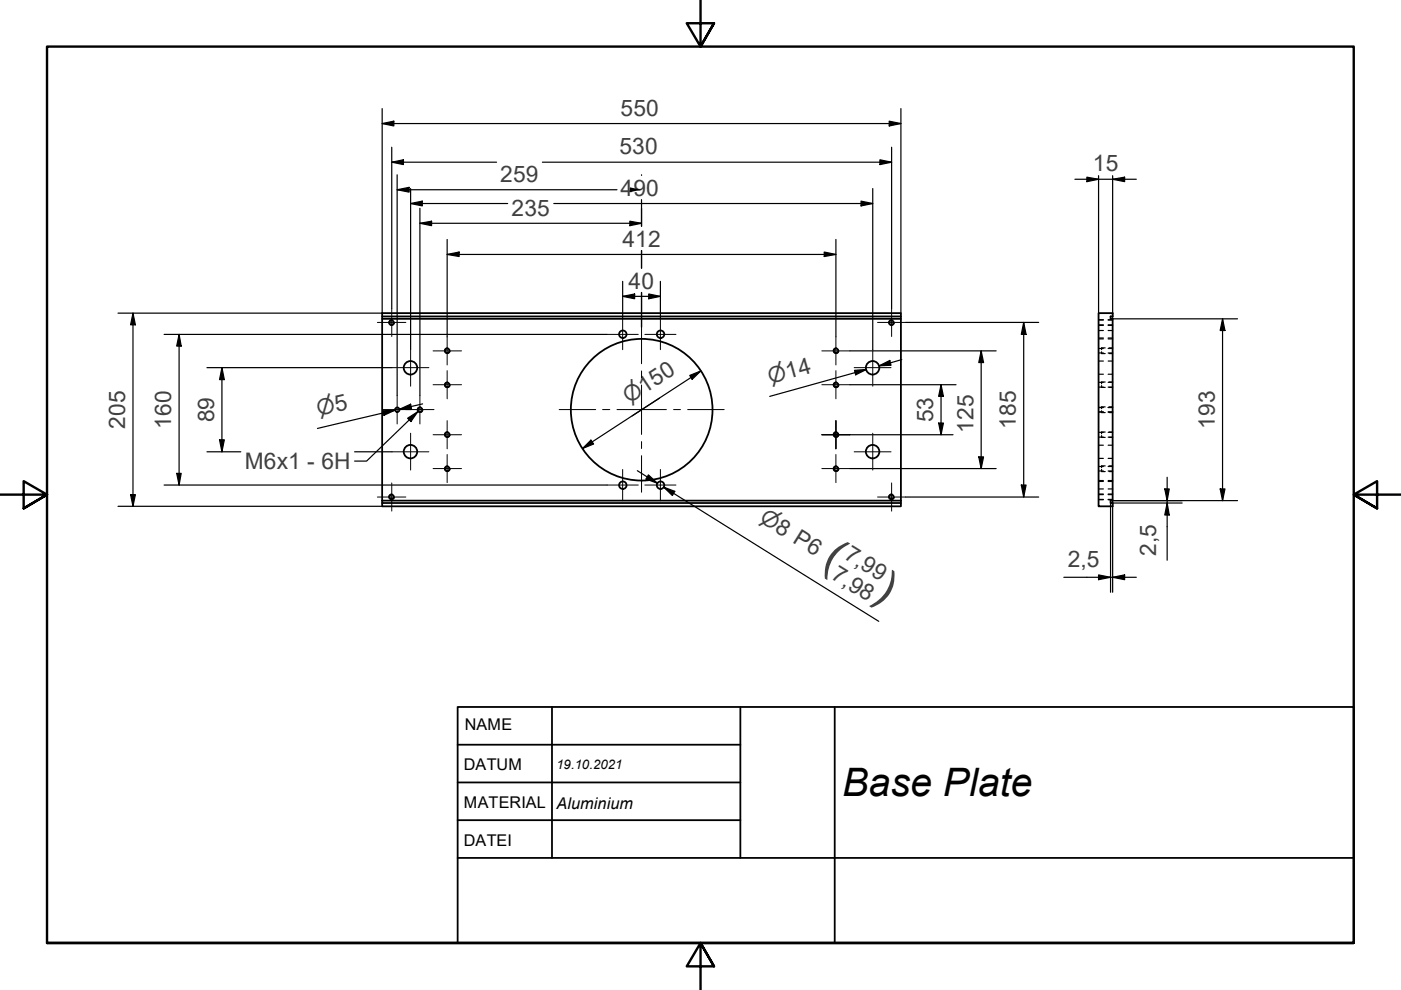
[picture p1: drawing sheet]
<svg xmlns="http://www.w3.org/2000/svg" width="297mm" height="210mm" viewBox="0 0 297 210" stroke-linecap="round" stroke-linejoin="round" font-family="sans-serif">
<!-- layer: Sichtbare Kanten(DIN) -->
<g fill="none" stroke="#000" stroke-width=".38">
<path d="M81 66.4h110v1.2h-110zM81 67.1h110M81 67.6v38.5M191 67.6v38.5M232.9 66.4h3v.7h-.4v.5h.4v38.5h-.4v.6h.4v.7h-3zM81 106.1v.6h110v-.6M81 106.7v.7h110v-.7M81 106.1h110M97 149.9h190v50h-190zM97 157.9h60M117 149.9v32M157 149.9v32"/>
<path d="M177 149.9v50M97 165.9h60M97 173.9h60M97 181.9h80"/>
<circle cx="83" cy="68.4" r=".48"/>
<circle cx="87" cy="78" r="1.43"/>
<circle cx="94.8" cy="74.4" r=".48"/>
<circle cx="132" cy="70.9" r=".79"/>
<circle cx="140" cy="70.9" r=".79"/>
<circle cx="177.3" cy="74.4" r=".48"/>
<circle cx="185" cy="78" r="1.43"/>
<circle cx="189" cy="68.4" r=".48"/>
<circle cx="84.2" cy="86.9" r=".48"/>
<circle cx="87" cy="95.8" r="1.43"/>
<circle cx="89.1" cy="86.9" r=".48"/>
<circle cx="94.8" cy="92.1" r=".48"/>
<circle cx="94.8" cy="81.6" r=".48"/>
<circle cx="94.8" cy="99.4" r=".48"/>
<circle cx="136" cy="86.9" r="15"/>
<circle cx="177.3" cy="99.4" r=".48"/>
<circle cx="177.3" cy="92.1" r=".48"/>
<circle cx="177.3" cy="81.6" r=".48"/>
<circle cx="185" cy="95.8" r="1.43"/>
<circle cx="83" cy="105.3" r=".48"/>
<circle cx="132" cy="102.9" r=".79"/>
<circle cx="140" cy="102.9" r=".79"/>
<circle cx="189" cy="105.3" r=".48"/>
</g>
<!-- layer: Gewinde(DIN) -->
<g fill="none" stroke="#000" stroke-width=".21">
<path d="M83.1 67.8a.6 .6 0 0 0-.7 .5 .6 .6 0 0 0 .5 .7 .6 .6 0 0 0 .7-.5M94.9 73.8a.6 .6 0 0 0-.7 .5 .6 .6 0 0 0 .5 .7 .6 .6 0 0 0 .7-.5M177.4 73.8a.6 .6 0 0 0-.7 .5 .6 .6 0 0 0 .5 .7 .6 .6 0 0 0 .7-.5M189.1 67.8a.6 .6 0 0 0-.7 .5 .6 .6 0 0 0 .5 .7 .6 .6 0 0 0 .7-.5M89.2 86.3a.6 .6 0 0 0-.7 .5 .6 .6 0 0 0 .5 .7 .6 .6 0 0 0 .7-.5M94.9 81a.6 .6 0 0 0-.7 .5 .6 .6 0 0 0 .5 .7 .6 .6 0 0 0 .7-.5M94.9 98.8a.6 .6 0 0 0-.7 .5 .6 .6 0 0 0 .5 .7 .6 .6 0 0 0 .7-.5M94.9 91.5a.6 .6 0 0 0-.7 .5 .6 .6 0 0 0 .5 .7 .6 .6 0 0 0 .7-.5M177.4 91.5a.6 .6 0 0 0-.7 .5 .6 .6 0 0 0 .5 .7 .6 .6 0 0 0 .7-.5M177.4 81a.6 .6 0 0 0-.7 .5 .6 .6 0 0 0 .5 .7 .6 .6 0 0 0 .7-.5M177.4 98.8a.6 .6 0 0 0-.7 .5 .6 .6 0 0 0 .5 .7 .6 .6 0 0 0 .7-.5M83.1 104.8a.6 .6 0 0 0-.7 .4 .6 .6 0 0 0 .5 .7 .6 .6 0 0 0 .7-.4"/>
<path d="M189.1 104.8a.6 .6 0 0 0-.7 .4 .6 .6 0 0 0 .5 .7 .6 .6 0 0 0 .7-.4"/>
</g>
<!-- layer: Verdeckte Kanten(DIN) -->
<g fill="none" stroke="#000" stroke-width=".25">
<path d="M232.9 71.9h1M232.9 76.6h1M232.9 79.3h1M232.9 73.9h1M232.9 74.8h1M232.9 70.1h1M232.9 71.7h1M232.9 67.9h1M232.9 68.9h1M232.9 67.8h1M232.9 69h1M233.6 74.6v.4h.7"/>
<path d="M234.3 73.8h-.7v.3M234.9 71.9h1M234.9 76.6h1M234.9 79.3h1M234.9 73.9h1M234.9 74.8h1M234.9 70.1h1M234.9 71.7h1M234.9 67.9h1M234.9 68.9h1M234.9 67.8h1M234.9 69h1"/>
<path d="M235.1 73.8h.8M235.1 75h.8M232.9 86.4h1M232.9 87.3h1M232.9 94.4h1M232.9 97.2h1M232.9 81.1h1M232.9 82.1h1M232.9 98.9h1M232.9 99.9h1M232.9 91.7h1M232.9 92.7h1"/>
<path d="M233.6 87.1v.4h.7M233.6 81.8v.3h.7M233.6 92.4v.3h.7M233.6 99.5v.5h.7M234.3 86.3h-.7v.3M234.3 81h-.7v.4M234.3 91.6h-.7v.4M234.3 98.8h-.7v.4M234.9 86.4h1M234.9 87.3h1M234.9 94.4h1M234.9 97.2h1"/>
<path d="M234.9 81.1h1M234.9 82.1h1M234.9 98.9h1M234.9 99.9h1M234.9 91.7h1M234.9 92.7h1M235.1 86.3h.8M235.1 87.5h.8M235.1 81h.8M235.1 82.1h.8M235.1 98.8h.8M235.1 100h.8"/>
<path d="M235.1 91.6h.8M235.1 92.7h.8M232.9 101.9h1M232.9 102.1h1M232.9 103.7h1M232.9 104.9h1M232.9 105.9h1M232.9 104.7h1M232.9 106h1M234.9 101.9h1M234.9 102.1h1M234.9 103.7h1"/>
<path d="M234.9 104.9h1M234.9 105.9h1M234.9 104.7h1M234.9 106h1"/>
</g>
<!-- layer: Rahmen_0 -->
<path d="M148.5 -.1v10l-2.9-5h5.8l-2.9 5 2.9-5M0 104.9h10l-5-2.9v5.8l5-2.9-5 2.9M297 104.9h-10l5-2.9v5.8l-5-2.9 5 2.9M10 199.9v-190h277v190h-277h277M151.4 204.9l-2.9-5 2.9 5h-5.8l2.9-5v10" fill="none" stroke="#000" stroke-width=".51"/>
<!-- layer: Skizziergeometrie(DIN) -->
<path d="M177 181.9h110" fill="none" stroke="#000" stroke-width=".38"/>
<g fill="none" stroke="#000" stroke-width=".25">
<path d="M81 26.2l2.5-.5v1zM81 26.2h110M81 23v43.4h-56M83.1 34.4l2.4-.5v1zM83.1 34.4h22.2M83.1 31.2v34.2M84.2 37.1v31.2M87.1 40v34.1M115 34.4h74M136 37.1v.1M185 40v34.1M186.6 33.9l2.4 .5-2.4 .5z"/>
<path d="M188.5 25.7l2.5 .5-2.5 .5zM189 31.2v34.2M191 23v43.4M227.9 38h13M230.4 37.6l2.5 .4-2.5 .5zM232.9 37.2v29.2M235.9 38l2.5-.4v.9zM235.9 37.2v30.4h26.5M84.2 40.2l2.5-.5v1zM84.2 40.2h46.6M87.1 43.2l2.4-.6v1.1zM87.1 43.2h20.5"/>
<path d="M89 47.3l2.5-.4v1zM89 47.3h47M89 44.2v33.7M94.8 53.9l2.5-.5v1zM94.8 53.9h82.4M94.8 50.8v20.6M117.4 43.2h67.6M132 59.7v7.9M133.5 46.9l2.5 .4-2.5 .6zM136 42.3v5.7M136 53.1v3.8M140 59.7v7.9"/>
<path d="M174.8 53.4l2.4 .5-2.4 .5zM177.2 50.8v20.6M182.6 42.6l2.4 .6-2.4 .5zM28.2 66.4l.5 2.5h-1zM28.2 66.4v41M34.8 70.9h48.1M38 70.9l.4 2.5h-.9zM38 70.9v31.9M43.9 77.9h39.2M47.1 77.9l.5 2.6h-1.1zM47.1 77.9v17.9M83.1 70.9h45.6"/>
<path d="M84.2 68.5v9.4M84.2 78.1v5.8M89 78.1v5.8M132 62.8l2.6-.5v1zM132 62.8h8M136 62v7.4M137.5 62.3l2.5 .5-2.5 .5zM146.2 79.6l2.4-1-1.9 1.8zM148.6 78.6l-25.1 16.5M180.2 74.4h4.7M181.2 78.5l2.5-.2-2.3 1.2zM181.3 79l2.4-.7-20.5 5.7"/>
<path d="M185.1 74.4h26.1M186.4 77.6l2.3-1.2 .2 1zM191.2 76.2l-4.8 1.4M192 68.4h28.2M208 74.4l.5 2.5h-1zM208 74.4v24.9M217 68.4l.6 2.5h-1.1zM217 68.4v37M259.2 67.6l.5 2.5h-1zM259.2 67.6v38.5M43.9 95.8h7.2M46.5 93.3h1.1l-.5 2.5z"/>
<path d="M75.2 95.8h7.9M81.2 87.1l2.6-.1-2.4 1zM81.3 87.5l2.5-.5-16.5 3.8M84.7 86.8l2.4-1.1 .1 .9zM89.6 85.6l-4.9 1.2M123.5 95.1l1.8-1.8 .6 .8zM135.1 99.8l4.3 2.7M139.8 84.4l-5.8 3.8M180.2 99.3h4.7M180.2 81.6h4.7M180.2 92.2h4.7M185.1 99.3h26.1"/>
<path d="M185.1 81.6h17.6M185.1 92.2h17M199 89.7h1l-.5 2.5zM199.5 81.6l.5 2.4h-1zM199.5 81.6v10.6M207.5 96.9h1l-.5 2.4zM25 107.4h56M27.7 104.9h1l-.5 2.5zM34.8 102.8h48.1M37.5 100.4h.9l-.4 2.4zM83.1 102.8h45.6M137.5 100.7l1.9 1.8-2.4-.9z"/>
<path d="M140.7 103.3l2.4 .9-.5 .9zM142.8 104.6l-2.1-1.3 45.6 28.4M192 105.4h28.2M216.5 102.8h1.1l-.6 2.6zM235.5 106.7v18.9M235.9 106.7h14.7M247 103.7h.9l-.4 2.4zM247.5 106.7l.4 2.5h-.9zM247.5 101.2v17.6M258.7 103.7h1l-.5 2.4zM262.4 106.1h-26.5v19.5M225.6 122.4h15.3"/>
<path d="M232.9 121.9l2.6 .5-2.6 .5zM235.9 122.4l2.5-.5v1z"/>
</g>
<g fill="#000">
<path d="M81 26.2l2.5-.5v1zM83.1 34.4l2.4-.5v1zM84.2 40.2l2.5-.5v1zM186.6 33.9l2.4 .5-2.4 .5zM188.5 25.7l2.5 .5-2.5 .5zM230.4 37.6l2.5 .4-2.5 .5zM235.9 38l2.5-.4v.9zM87.1 43.2l2.4-.6v1.1zM89 47.3l2.5-.4v1zM94.8 53.9l2.5-.5v1zM133.5 46.9l2.5 .4-2.5 .6zM133.5 39.7l2.5 .5-2.5 .5z"/>
<path d="M174.8 53.4l2.4 .5-2.4 .5zM182.6 42.6l2.4 .6-2.4 .5zM28.2 66.4l.5 2.5h-1zM38 70.9l.4 2.5h-.9zM132 62.8l2.6-.5v1zM137.5 62.3l2.5 .5-2.5 .5zM181.2 78.5l2.5-.2-2.3 1.2zM186.4 77.6l2.3-1.2 .2 1zM208 74.4l.5 2.5h-1zM217 68.4l.6 2.5h-1.1zM259.2 67.6l.5 2.5h-1zM46.5 93.3h1.1l-.5 2.5z"/>
<path d="M47.1 77.9l.5 2.6h-1.1zM81.2 87.1l2.6-.1-2.4 1zM84.7 86.8l2.4-1.1 .1 .9zM123.5 95.1l1.8-1.8 .6 .8zM146.2 79.6l2.4-1-1.9 1.8zM199 89.7h1l-.5 2.5zM199.5 81.6l.5 2.4h-1zM207.5 96.9h1l-.5 2.4zM27.7 104.9h1l-.5 2.5zM37.5 100.4h.9l-.4 2.4zM137.5 100.7l1.9 1.8-2.4-.9zM140.7 103.3l2.4 .9-.5 .9z"/>
<path d="M216.5 102.8h1.1l-.6 2.6zM247 103.7h.9l-.4 2.4zM247.5 106.7l.4 2.5h-.9zM258.7 103.7h1l-.5 2.4zM232.9 121.9l2.6 .5-2.6 .5zM235.9 122.4l2.5-.5v1z"/>
</g>
<!-- layer: Symbole(DIN) -->
<path d="M86.4 88.7l2.2-1.4-1.5 2.1zM88.6 87.3l-10.9 10.5h-2.5" fill="none" stroke="#000" stroke-width=".25"/>
<path d="M86.4 88.7l2.2-1.4-1.5 2.1z" fill="#000"/>
<!-- layer: Mittelpunktmarkierung(DIN) -->
<g fill="none" stroke="#000" stroke-width=".21">
<path d="M80 68.4h6M83.1 65.4v5.9M83.1 77.9h7.8M87.1 74.1v7.8M91.8 74.4h6.1M94.8 71.4v6M94.8 78.6v6M128.7 70.9h6.6M132 67.6v6.5M136 69.4v7.7M136 78.6v1.5M136.7 70.9h6.6"/>
<path d="M140 67.6v6.5M174.2 74.4h6M177.2 71.4v6M177.2 78.6v6M181.1 77.9h7.8M185 74.1v7.8M186.1 68.4h5.9M189 65.4v5.9M81.2 86.8h6M83.1 95.8h7.8M84.2 83.9v6M86 86.8h6"/>
<path d="M87.1 91.9v7.8M89 83.9v6M91.8 81.6h6.1M91.8 92.2h6.1M91.8 99.3h6.1M94.8 89.2v6M94.8 96.4v5.9M118.6 86.8h7.7M127.8 86.8h1.5M130.8 86.8h10.5M132 99.5v6.6M136 81.6v10.5"/>
<path d="M136 93.6v1.5M136 96.6v7.8M140 99.5v6.6M142.8 86.8h1.5M145.8 86.8h7.7M174.2 81.6h6M174.2 92.2h6M174.2 99.3h6M177.2 89.2v6M177.2 96.4v5.9M181.1 95.8h7.8M185 91.9v7.8"/>
<path d="M80 105.4h6M83.1 102.4v6M128.7 102.8h6.6M136.7 102.8h6.6M186.1 105.4h5.9M189 102.4v6"/>
</g>
<g font-size="9.7" fill="#3f3f3f">
<text x="174.1" y="119.7" transform="rotate(32 174.1 119.7)">(</text>
<text x="184.8" y="126.5" transform="rotate(32 184.8 126.5)">)</text>
</g>
<text font-size="8.3" x="178.6" y="168.7">Base Plate</text>
<g font-size="4.8" fill="#3f3f3f">
<text x="131.6" y="24.5">550</text>
<text x="131.3" y="32.7">530</text>
<text x="106" y="38.6">259</text>
<text x="131.6" y="41.5">490</text>
<text x="231.7" y="36.4">15</text>
<text x="108.5" y="45.7">235</text>
<text x="132" y="52.3">412</text>
<text x="133.3" y="61.2">40</text>
<text x="45.4" y="89.6" transform="rotate(-90 45.4 89.6)">89</text>
<text x="197.9" y="89.6" transform="rotate(-90 197.9 89.6)">53</text>
<text x="26.5" y="91" transform="rotate(-90 26.5 91)">205</text>
<text x="36.3" y="91" transform="rotate(-90 36.3 91)">160</text>
<text x="206.4" y="91.7" transform="rotate(-90 206.4 91.7)">125</text>
<text x="215.4" y="91" transform="rotate(-90 215.4 91)">185</text>
<text x="257.6" y="91" transform="rotate(-90 257.6 91)">193</text>
<text x="51.9" y="99.5">M6x1 - 6H</text>
<text x="178.8" y="118.3" transform="rotate(32 178.8 118.3)">7,99</text>
<text x="245.1" y="118" transform="rotate(-90 245.1 118)">2,5</text>
<text x="176" y="122.7" transform="rotate(32 176 122.7)">7,98</text>
<text x="226.4" y="120.1">2,5</text>
</g>
<g font-size="4.6" fill="#3f3f3f">
<text x="163.3" y="81.4" transform="rotate(-16 163.3 81.4)">⌀14</text>
<text x="67.5" y="88.2" transform="rotate(-13 67.5 88.2)">⌀5</text>
<text x="133.4" y="85.6" transform="rotate(-33 133.4 85.6)">⌀150</text>
<text x="160.8" y="110.5" transform="rotate(32 160.8 110.5)">⌀8 P6</text>
</g>
<g font-size="3.4">
<text x="98.6" y="154.8">NAME</text>
<text x="98.4" y="163.2">DATUM</text>
<text x="98.4" y="171.4">MATERIAL</text>
<text x="118" y="171.4">Aluminium</text>
<text x="98.4" y="179.4">DATEI</text>
</g>
<text font-size="2.8" x="118" y="163.1">19.10.2021</text>
</svg>
